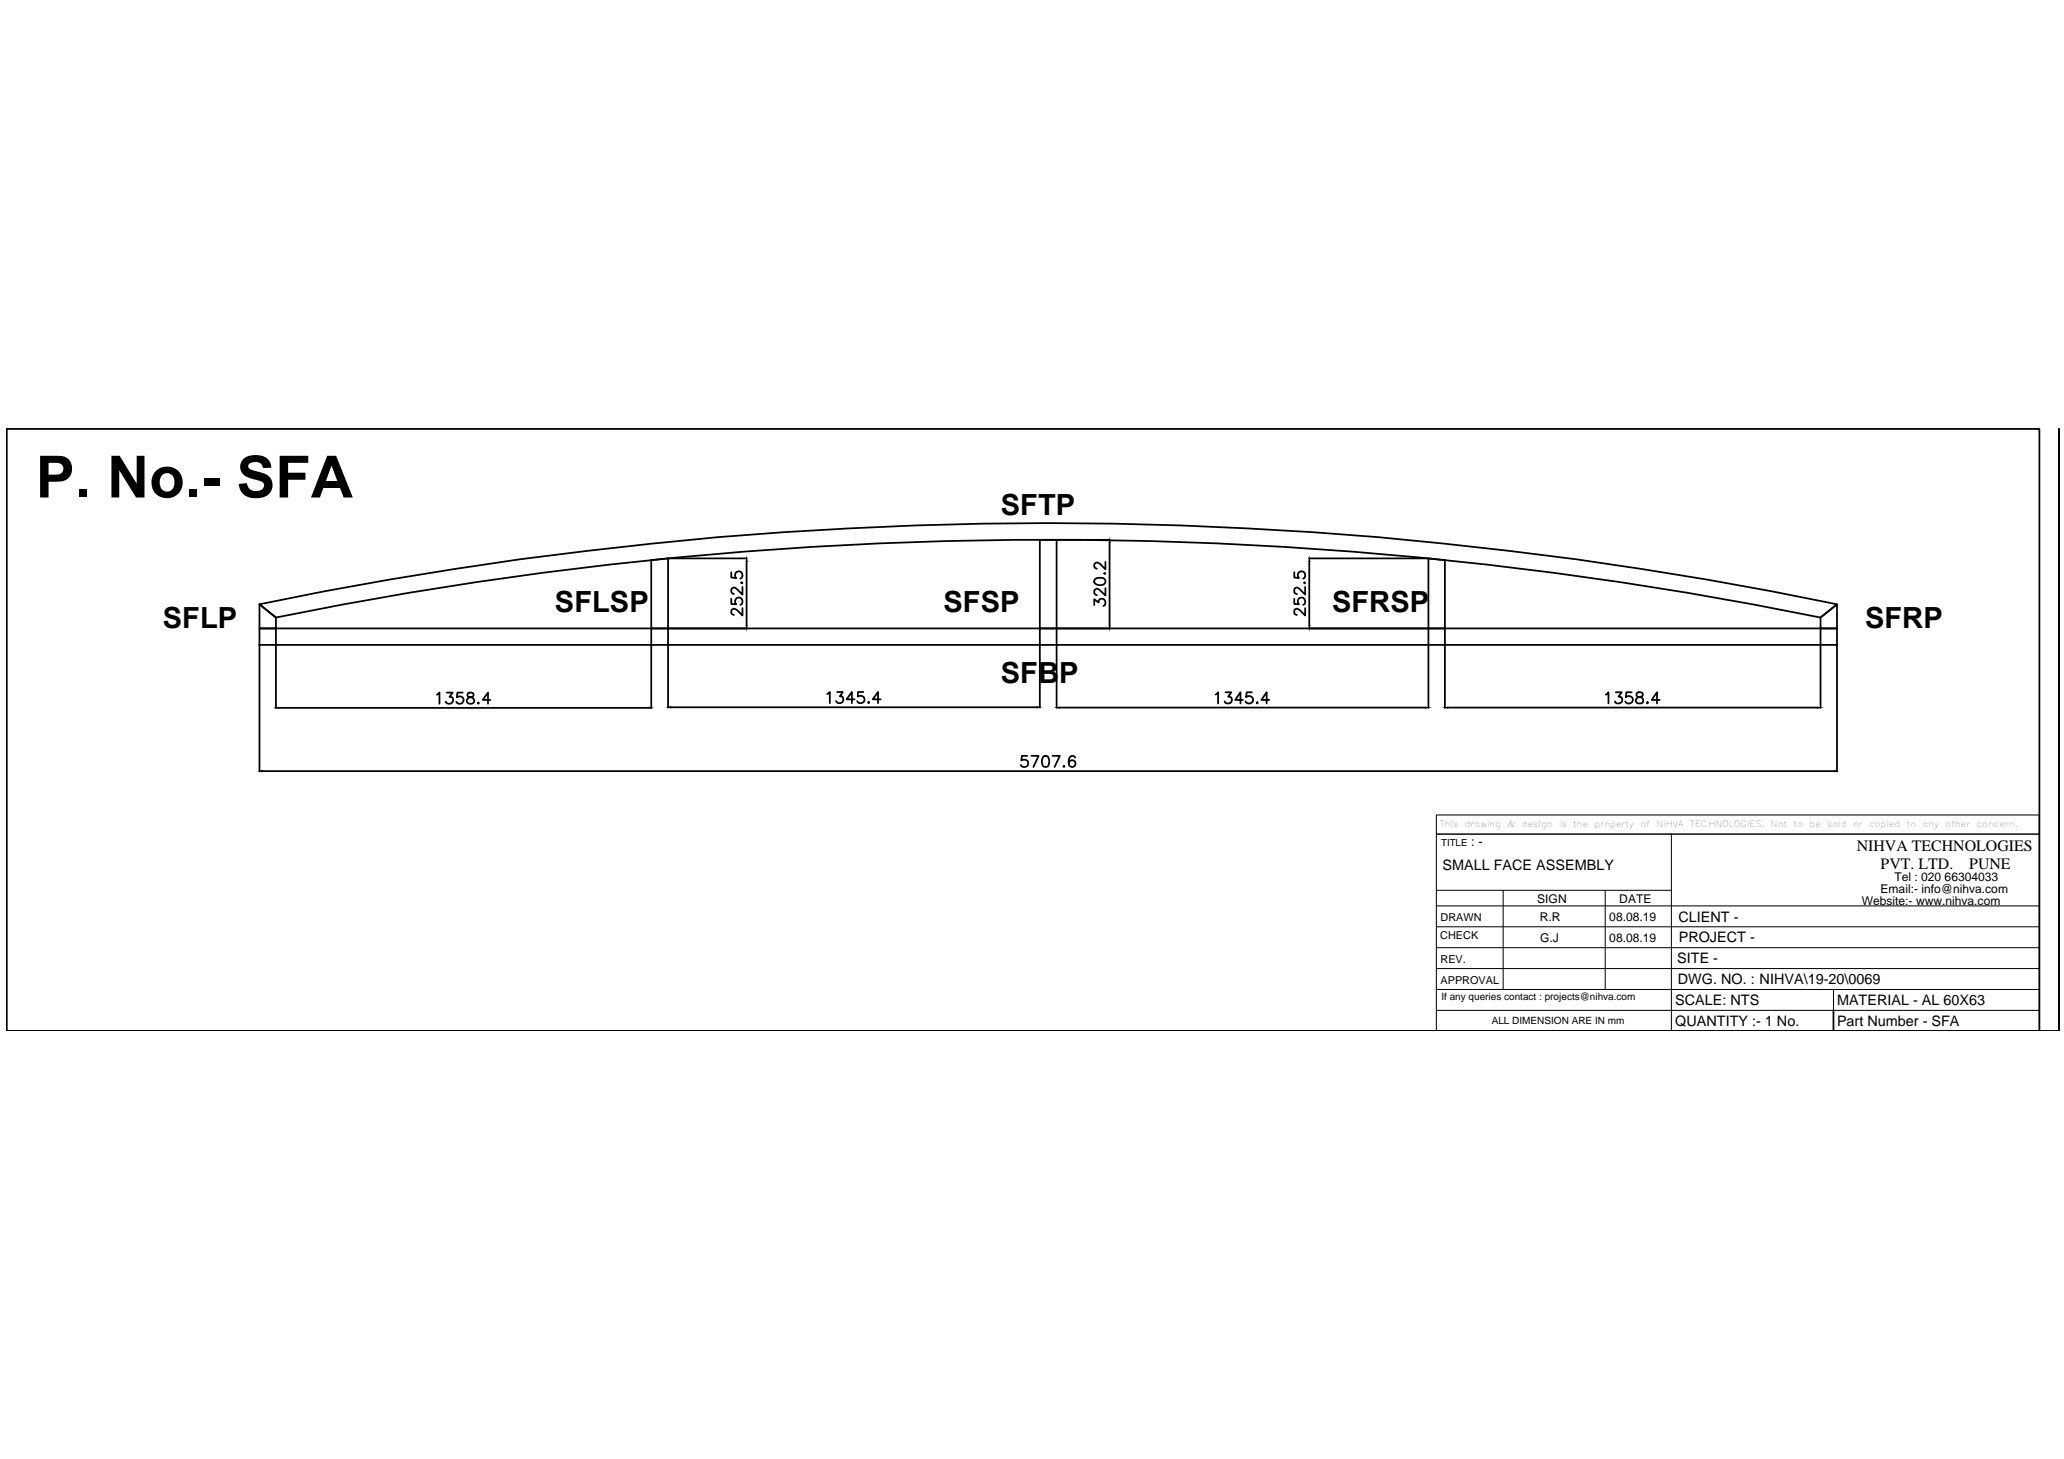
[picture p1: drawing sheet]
<svg xmlns="http://www.w3.org/2000/svg" width="297mm" height="210mm" viewBox="0 0 297 210" stroke-linecap="round" stroke-linejoin="round" font-family="sans-serif">
<!-- layer: 0 -->
<g fill="none" stroke="#000" stroke-width=".25">
<path d="M1 61.7h292.5v86.6h-292.5zM152.1 77.7h7.6M159.7 78v12M37.3 90.4h227.1v2.4h-227.1zM37.3 92.8v18.2M39.7 90.4v11.5M62.9 99.9l.3-.3v1.6M64.3 99.6h.9l-.5 .7a.49 .49 0 0 1 .5 .4 .49 .49 0 0 1-.4 .5 .53 .53 0 0 1-.7-.2M66.6 99.6h-.8l-.1 .7a.56 .56 0 0 1 .9 0 .56 .56 0 0 1-.1 .9 .56 .56 0 0 1-.8-.2M67.4 99.7a.34 .34 0 0 0 .1 .6 .55 .55 0 0 1 .6 .2 .55 .55 0 0 1 0 .7 .53 .53 0 0 1-.6 0 .53 .53 0 0 1-.3-.5 .66 .66 0 0 1 .7-.4 .34 .34 0 0 0 .2-.6l-.2-.1zM93.7 90.4v11.5M96.1 80.3h11.4"/>
<path d="M105.2 86.1v.8h.8a.56 .56 0 0 1 0-.8 .56 .56 0 0 1 .8 .1 .56 .56 0 0 1-.2 .8M105.2 82.3v.8l.8 .1a.56 .56 0 0 1 0-.9 .56 .56 0 0 1 .8 .1 .56 .56 0 0 1-.2 .9M106.8 83.8v.1l-.1-.1zM106.8 87.5v1l-.7-.7a.47 .47 0 0 0-.5-.2 .47 .47 0 0 0-.4 .3l.1 .4 .3 .2M106.8 84.4v1.1l-.9-.9a.4 .4 0 0 0-.7 .2v.4l.4 .3M107.4 80.8v9.2M107.5 90.4h-11.4v11.4M119 99.9l.4-.3v1.6M120.5 99.6h.8l-.4 .6h.2a.54 .54 0 0 1 .1 .9 .54 .54 0 0 1-.9-.2M124.2 99.6h-.7l-.1 .6a.56 .56 0 0 1 .9 0 .56 .56 0 0 1-.1 .9 .56 .56 0 0 1-.8-.2M149.6 90.4v11.4M157.5 87.1v-.9l.6 .5a.45 .45 0 0 1 .5-.6 .56 .56 0 0 1 .5 .5 .56 .56 0 0 1-.3 .6"/>
<path d="M157.6 83.3a1.32 1.32 0 0 1 1.4 0 .51 .51 0 0 1-.2 .8 .84 .84 0 0 1-1.3-.5zM158.9 82.5h.2l-.1 .1zM159.1 84.6v1.1l-1-.9a.4 .4 0 0 0-.6 .2v.3l.4 .3M159.1 80.8v1.1l-.8-.8a.47 .47 0 0 0-.4-.2 .47 .47 0 0 0-.4 .3l.1 .5 .3 .1M159.7 90.4h-7.6v11.4M174.9 99.9l.4-.3v1.6M176.4 99.6h.8l-.5 .6a.45 .45 0 0 1 .6 .5 .56 .56 0 0 1-.5 .5 .56 .56 0 0 1-.6-.3M180.2 99.6h-.8l-.1 .7a.58 .58 0 0 1 .9 0 .58 .58 0 0 1-.1 .9 .58 .58 0 0 1-.9-.3M186.3 86.1v.8h.6a.56 .56 0 0 1 0-.8 .56 .56 0 0 1 .9 .1 .56 .56 0 0 1-.3 .8M186.3 82.3v.8l.6 .1a.56 .56 0 0 1 0-.9 .56 .56 0 0 1 .9 .1 .56 .56 0 0 1-.3 .9M187.7 83.8h.1l-.1 .1zM187.8 87.5v1l-.7-.7a.44 .44 0 0 0-.5-.2 .44 .44 0 0 0-.3 .3v.4l.3 .2"/>
<path d="M187.8 84.4v1.1l-.9-.9a.36 .36 0 0 0-.6 .2v.5l.3 .2M188.4 90.4h17.2v11.4M188.4 80.3h17.2M188.4 80.8v9.2M207.9 90.4v11.4M231.1 99.9l.4-.3v1.6M232.5 99.6h.9l-.5 .6a.45 .45 0 0 1 .6 .5 .56 .56 0 0 1-.5 .5 .56 .56 0 0 1-.6-.3M234.8 99.6h-.7l-.1 .7a.58 .58 0 0 1 .9 0 .58 .58 0 0 1-.2 .9 .58 .58 0 0 1-.8-.3M235.6 99.7a.34 .34 0 0 0 .1 .5 .62 .62 0 0 1 .8 .7 .55 .55 0 0 1-.6 .3 .55 .55 0 0 1-.5-.5 .71 .71 0 0 1 .8-.5 .33 .33 0 0 0 .1-.5l-.2-.1zM262 90.4v11.4M264.4 92.8v18.2M37.7 110.9h226.3"/>
<path d="M40.1 101.8h53.2M68.8 101.1l.1 .1h-.1zM70.6 100.7h-1.1l.7-1.1v1.6M96.5 101.8h52.8M123 100.6h-1.2l.8-1v1.6M125 101l.1 .1-.1 .1-.1-.1zM126.7 100.6h-1.1l.8-1v1.6M147.8 108.7h-.7l-.1 .7a.56 .56 0 0 1 .8 0 .56 .56 0 0 1-.1 .9 .56 .56 0 0 1-.8-.2M148.4 108.7h1.1l-.8 1.6M150.2 108.8a.5 .5 0 0 1 .7 .3 1.28 1.28 0 0 1-.1 1.2 .51 .51 0 0 1-.8-.2 1.35 1.35 0 0 1 .2-1.3zM151.5 108.7h1l-.7 1.6M152.4 101.8h52.7"/>
<path d="M153 110.3l.1-.1 .1 .1h-.1zM154.7 109a.45 .45 0 0 0-.6-.2 1.12 1.12 0 0 0 0 1.5 .49 .49 0 0 0 .6-.3 .49 .49 0 0 0-.3-.6 .49 .49 0 0 0-.6 .4M178.9 100.7h-1.1l.7-1.1v1.6M180.8 101.1l.1-.1 .1 .1-.1 .1zM182.7 100.7h-1.2l.8-1.1v1.6M208.4 101.8h53.2M237 101.1l.1-.1 .1 .1-.1 .1zM238.8 100.7h-1.1l.8-1.1v1.6M1 148.3h295.3v-86.6v86.6M263.9 145.4v2.9M296.3 148.3h.1"/>
</g>
<!-- layer: SEGMENT PROFILE 2 -->
<path d="M149.6 77.7h2.5v12.7h-2.5zM37.3 86.9a557.3 557.3 0 0 1 227.1 0l-2.4 1.9a557.2 557.2 0 0 0-222.3 0zM37.3 86.9l2.4 1.9v1.6h-2.4zM93.7 80.6l2.4-.3v10.1h-2.4zM205.6 80.3l2.3 .3v9.8h-2.3zM262 88.8l2.4-1.9v3.5h-2.4z" fill="none" stroke="#000" stroke-width=".25"/>
<!-- layer: 0 -->
<path d="M206.7 117.2h86.8v31.1h-86.8v-28.3h86.8h-86.8zM206.7 139.3h86.8M206.7 136.3h86.8M206.7 133.3h86.8M206.7 130.3h86.8M206.7 128.1h33.8M216.3 128.1v14.3M231 128.1v14.3M240.5 120v28.3M206.7 142.4h86.8M206.7 145.4h86.8M263.9 142.4v3" fill="none" stroke="#000" stroke-width=".14"/>
<g fill="#000" stroke="#000" stroke-width=".14">
<path d="M159.7 77.7l.1 .3h-.2zM107.4 90h.1l-.1 .4zM107.4 80.3l.1 .5h-.1zM159.6 90h.2l-.1 .4zM188.4 90h.1l-.1 .4zM188.4 80.3l.1 .5h-.1zM37.3 110.9h.4v.1zM39.7 101.8h.4v.1zM93.3 101.8h.4l-.4 .1zM96.1 101.8l.4-.1v.1zM149.3 101.7l.3 .1h-.3zM152.1 101.8h.3v.1z"/>
<path d="M205.1 101.8h.5l-.5 .1zM207.9 101.8h.5v.1zM261.6 101.8h.4l-.4 .1zM264 110.9h.4l-.4 .1z"/>
</g>
<text font-size="8.4" x="5.2" y="71.6">P. No.- SFA</text>
<g font-size="4.2">
<text x="144" y="74.1">SFTP</text>
<text x="79.9" y="88">SFLSP</text>
<text x="135.8" y="88">SFSP</text>
<text x="191.7" y="88">SFRSP</text>
<text x="23.4" y="90.4">SFLP</text>
<text x="268.4" y="90.4">SFRP</text>
<text x="144" y="98.2">SFBP</text>
</g>
<g font-size="2.3">
<text x="267.2" y="122.4">NIHVA TECHNOLOGIES</text>
<text x="270.6" y="125">PVT. LTD.</text>
<text x="283.4" y="125">PUNE</text>
</g>
<g font-size="2.1">
<text x="207.6" y="125.2">SMALL FACE ASSEMBLY</text>
<text x="241.6" y="132.6">CLIENT -</text>
<text x="241.6" y="135.6">PROJECT -</text>
<text x="241.4" y="138.6">SITE -</text>
<text x="241.5" y="141.5">DWG. NO. : NIHVA\19-20\0069</text>
<text x="241.1" y="144.6">SCALE: NTS</text>
<text x="241.1" y="147.6">QUANTITY :- 1 No.</text>
<text x="264.4" y="144.6">MATERIAL - AL 60X63</text>
<text x="264.4" y="147.6">Part Number - SFA</text>
</g>
<text font-size="1.9" x="211.7" y="121.8">: -</text>
<g font-size="1.7">
<text x="221.2" y="129.9">SIGN</text>
<text x="233" y="129.9">DATE</text>
<text x="267.9" y="130.2">Website:- www.nihva.com</text>
<text x="270.6" y="128.5">Email:- info@nihva.com</text>
<text x="272.6" y="126.8">Tel : 020 66304033</text>
<text x="221.6" y="132.5">R.R</text>
<text x="221.7" y="135.6">G.J</text>
<text x="231.6" y="132.4">08.08.19</text>
<text x="231.6" y="135.5">08.08.19</text>
</g>
<g font-size="1.6">
<text x="207.3" y="135.2">CHECK</text>
<text x="207.3" y="132.5">DRAWN</text>
<text x="207.3" y="138.5">REV.</text>
<text x="207.3" y="141.5">APPROVAL</text>
</g>
<g font-size="1.4">
<text x="207.4" y="121.8">TITLE</text>
<text x="207.4" y="143.9">If any queries contact : projects@nihva.com</text>
<text x="214.7" y="147.3">ALL DIMENSION ARE IN mm</text>
</g>
<g font-size="1.2">
<text x="207.2" y="118.9">This</text>
<text x="210.8" y="118.9">drawing</text>
<text x="217" y="118.9">&amp;</text>
<text x="219" y="118.9">design</text>
<text x="224.4" y="118.9">is</text>
<text x="226.4" y="118.9">the</text>
<text x="229.5" y="118.9">property</text>
<text x="236.1" y="118.9">of</text>
<text x="238.4" y="118.9">NIHVA</text>
<text x="243.2" y="118.9">TECHNOLOGIES.</text>
<text x="254.9" y="118.9">Not</text>
<text x="258.1" y="118.9">to</text>
<text x="260.4" y="118.9">be</text>
<text x="263" y="118.9">sold</text>
<text x="266.7" y="118.9">or</text>
<text x="269" y="118.9">copied</text>
<text x="274.4" y="118.9">to</text>
<text x="276.7" y="118.9">any</text>
<text x="280" y="118.9">other</text>
<text x="284.5" y="118.9">concern.</text>
</g>
</svg>
